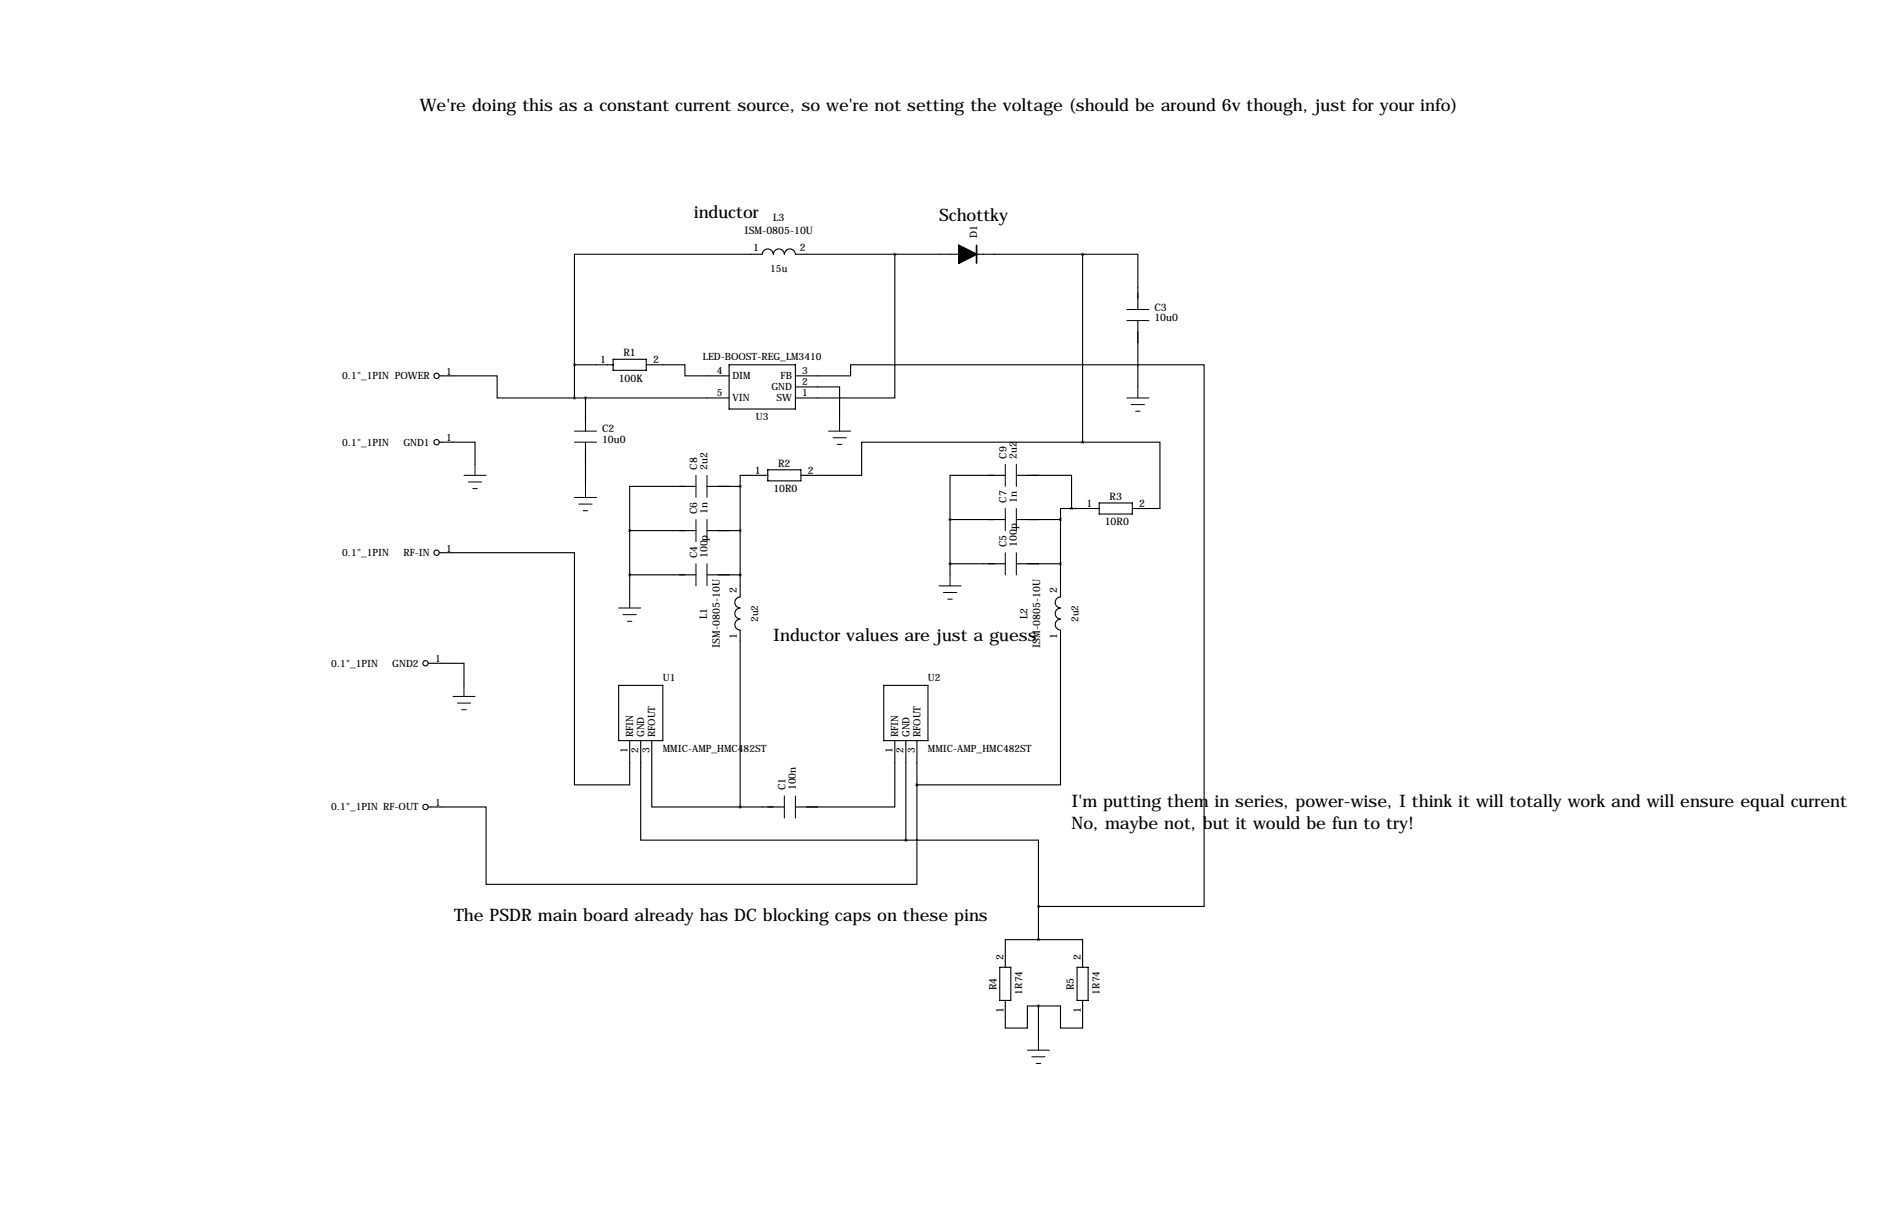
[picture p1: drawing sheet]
<svg xmlns="http://www.w3.org/2000/svg" width="432mm" height="279mm" viewBox="0 0 432 279" stroke-linecap="round" stroke-linejoin="round" font-family="sans-serif">
<g fill="none" stroke="#000" stroke-width=".25">
<path d="M205.7 58.4v33h-22.8M220.5 58.4h-37.6a1.27 1.27 0 0 0-1.3-1.2 1.27 1.27 0 0 0-1.3 1.2 1.27 1.27 0 0 0-1.2-1.2 1.27 1.27 0 0 0-1.3 1.2 1.27 1.27 0 0 0-1.3-1.2 1.27 1.27 0 0 0-1.2 1.2h-43.2v25.4M224.5 58.4h24.4M248.9 58.4h12.7v12.7M248.9 58.4v43.2M261.6 73.7v15.2M101 86.4h13.3v5h17.8M132.1 83.8h8.9M132.1 91.4h35.5M132.1 83.8v7.6M134.6 91.4v7.7M141 82.5h7.6v2.6h-7.6z"/>
<path d="M148.6 83.8h8.9v2.6h10.1M167.6 83.8h15.3v10.2h-15.3zM182.9 88.9h10.1v7.6M182.9 86.4h12.7v-2.6h81.3v124.5h-38.1M101 101.6h8.2v5.1M134.6 101.6v10.2M160 111.8h-15.2v10.1M162.6 111.8h7.6M170.2 111.8v25.4a1.27 1.27 0 0 0-1.2 1.2 1.27 1.27 0 0 0 1.2 1.3M176.5 109.2h-6.3v2.6M176.5 107.9h7.6v2.6h-7.6zM218.4 119.4h12.7"/>
<path d="M218.4 119.4v12.7M231.1 109.2h-12.7v10.2M233.7 109.2h12.7v7.6M233.7 119.4h10.1M243.8 119.4v17.8a1.27 1.27 0 0 0-1.2 1.2 1.27 1.27 0 0 0 1.2 1.3 1.27 1.27 0 0 0-1.2 1.3 1.27 1.27 0 0 0 1.2 1.2 1.27 1.27 0 0 0-1.2 1.3 1.27 1.27 0 0 0 1.2 1.3v35.5h-33M246.4 116.8h-2.6v2.6M246.4 116.8h6.3M248.9 101.6h17.8v15.2h-6.4M248.9 101.6h-50.8v7.6h-14M252.7 115.6h7.6v2.5h-7.6zM101 127h31.1v53.3h12.7v-10.1M144.8 121.9v15.3"/>
<path d="M144.8 132.1h15.2M144.8 121.9h15.2M162.6 132.1h7.6M162.6 121.9h7.6M170.2 139.7a1.27 1.27 0 0 0-1.2 1.3 1.27 1.27 0 0 0 1.2 1.2M218.4 129.5h12.7M233.7 129.5h10.1M98.5 152.4h8.2v5.1M142.2 157.5h10.2v12.7h-10.2zM170.2 142.2a1.27 1.27 0 0 0-1.2 1.3 1.27 1.27 0 0 0 1.2 1.3M170.2 144.8v40.6M203.2 157.5h10.2v12.7h-10.2z"/>
<path d="M147.3 170.2v22.8h61M149.9 170.2v15.2h20.3M205.7 170.2v15.2h-22.8M208.3 170.2v22.8M210.8 170.2v10.1M170.2 185.4h10.1M208.3 193h30.5v15.3M210.8 180.3v22.9h-99v-17.8h-13.3M238.8 215.9h-7.7v6.3M238.8 215.9h10.1v6.3M238.8 208.3v7.6M229.9 222.2h2.5v7.7h-2.5z"/>
<path d="M231.1 229.9v6.3h5.1v-5.1h2.6M238.8 231.1v7.7M247.6 222.2h2.6v7.7h-2.6zM248.9 229.9v6.3h-5.1v-5.1h-5"/>
<circle cx="100.4" cy="86.4" r=".61"/>
<circle cx="100.4" cy="101.6" r=".61"/>
<circle cx="100.4" cy="127" r=".61"/>
<circle cx="97.8" cy="152.4" r=".61"/>
<circle cx="97.8" cy="185.4" r=".61"/>
</g>
<g fill="none" stroke="#000" stroke-width=".23">
<path d="M259.1 71.1h5.1M259.1 73.7h5.1M132.1 99.1h5.1M190.5 99.1h5.1M193 96.5v2.6M259.1 91.4h5.1M260.1 93h3M261.1 94.5h1M261.6 88.9v2.5M106.7 109.2h5.1M107.7 110.7h3M108.7 112.3h1"/>
<path d="M109.2 106.7v2.5M132.1 101.6h5.1M132.1 114.3h5.1M133.1 115.8h3M134.1 117.3h1M134.6 111.8v2.5M160 109.2v5.1M160 119.4v5.1M162.6 109.2v5.1M162.6 119.4v5.1M191.5 100.6h3.1M192.5 102.1h1"/>
<path d="M231.1 106.7v5.1M231.1 116.8v5.1M233.7 106.7v5.1M233.7 116.8v5.1M142.2 139.7h5.1M144.8 137.2v2.5M160 129.5v5.1M162.6 129.5v5.1M215.9 134.6h5.1M216.9 136.1h3.1M217.9 137.7h1M218.4 132.1v2.5"/>
<path d="M231.1 127v5.1M233.7 127v5.1M106.7 157.5v2.5M143.3 141.2h3M144.3 142.7h1M104.1 160h5.1M105.2 161.5h3M106.2 163.1h1M180.3 182.9v5.1M182.9 182.9v5.1M238.8 238.8v2.5M236.2 241.3h5.1"/>
<path d="M237.2 242.8h3.1M238.3 244.3h1"/>
</g>
<path d="M224.5 56.4v4.1" fill="none" stroke="#000" stroke-width=".38"/>
<path d="M220.5 56.4l4 2-4 2.1z" fill="#000" stroke="#000" stroke-width=".38"/>
<path d="M205.7 58.4a.05 .05 0 0 0 .1 0 .05 .05 0 0 0-.1 0zM238.7 208.3a.05 .05 0 0 0 .1 0 .05 .05 0 0 0-.1 0zM243.8 129.5a.05 .05 0 0 0 .1 0 .05 .05 0 0 0-.1 0zM243.8 119.4a.05 .05 0 0 0 .1 0 .05 .05 0 0 0-.1 0zM218.4 129.5a.05 .05 0 0 0 .1 0 .05 .05 0 0 0-.1 0zM218.4 119.4a.05 .05 0 0 0 .1 0 .05 .05 0 0 0-.1 0zM238.7 231.1a.05 .05 0 0 0 .1 0 .05 .05 0 0 0-.1 0zM238.7 215.9a.05 .05 0 0 0 .1 0 .05 .05 0 0 0-.1 0z" fill="#000" stroke="#000" stroke-width=".63"/>
<g font-size="4">
<text x="96.5" y="25.4">We're doing this as a constant current source, so we're not setting the voltage (should be around 6v though, just for your info)</text>
<text x="159.5" y="50">inductor</text>
<text x="215.9" y="50.8">Schottky</text>
<text x="177.8" y="147.3">Inductor values are just a guess</text>
<text x="246.4" y="185.4">I'm putting them in series, power-wise, I think it will totally work and will ensure equal current</text>
<text x="246.4" y="190.5">No, maybe not, but it would be fun to try!</text>
<text x="104.4" y="211.6">The PSDR main board already has DC blocking caps on these pins</text>
</g>
<g font-size="2.4">
<text x="171.2" y="53.7">ISM-0805-10U</text>
<text x="177.8" y="50.8">L3</text>
<text x="173.1" y="57.7">1</text>
<text x="183.9" y="57.7">2</text>
<text x="224.7" y="54.6" transform="rotate(-90 224.7 54.6)">D1</text>
<text x="265.4" y="71.4">C3</text>
<text x="265.4" y="73.8">10u0</text>
<text x="138" y="83.4">1</text>
<text x="143.4" y="81.8">R1</text>
<text x="150.2" y="83.4">2</text>
<text x="142.2" y="87.7">100K</text>
<text x="138.4" y="99.3">C2</text>
<text x="138.4" y="101.7">10u0</text>
<text x="160.3" y="107.9" transform="rotate(-90 160.3 107.9)">C8</text>
<text x="162.7" y="107.9" transform="rotate(-90 162.7 107.9)">2u2</text>
<text x="178.9" y="107.2">R2</text>
<text x="231.4" y="105.4" transform="rotate(-90 231.4 105.4)">C9</text>
<text x="233.8" y="105.4" transform="rotate(-90 233.8 105.4)">2u2</text>
<text x="173.6" y="108.8">1</text>
<text x="177.8" y="113.1">10R0</text>
<text x="185.7" y="108.8">2</text>
<text x="160.3" y="118.1" transform="rotate(-90 160.3 118.1)">C6</text>
<text x="162.7" y="118.1" transform="rotate(-90 162.7 118.1)">1n</text>
<text x="231.4" y="115.6" transform="rotate(-90 231.4 115.6)">C7</text>
<text x="233.8" y="115.6" transform="rotate(-90 233.8 115.6)">1n</text>
<text x="249.8" y="116.4">1</text>
<text x="255.1" y="114.8">R3</text>
<text x="261.9" y="116.4">2</text>
<text x="231.4" y="125.7" transform="rotate(-90 231.4 125.7)">C5</text>
<text x="233.8" y="125.7" transform="rotate(-90 233.8 125.7)">100p</text>
<text x="254" y="120.7">10R0</text>
<text x="160.3" y="128.3" transform="rotate(-90 160.3 128.3)">C4</text>
<text x="162.7" y="128.3" transform="rotate(-90 162.7 128.3)">100p</text>
<text x="169.4" y="136.1" transform="rotate(-90 169.4 136.1)">2</text>
<text x="243.1" y="136.1" transform="rotate(-90 243.1 136.1)">2</text>
<text x="162.6" y="142.3" transform="rotate(-90 162.6 142.3)">L1</text>
<text x="236.2" y="142.3" transform="rotate(-90 236.2 142.3)">L2</text>
<text x="165.5" y="148.8" transform="rotate(-90 165.5 148.8)">ISM-0805-10U</text>
<text x="169.4" y="146.9" transform="rotate(-90 169.4 146.9)">1</text>
<text x="239.2" y="148.8" transform="rotate(-90 239.2 148.8)">ISM-0805-10U</text>
<text x="243.1" y="146.9" transform="rotate(-90 243.1 146.9)">1</text>
<text x="180.6" y="181.6" transform="rotate(-90 180.6 181.6)">C1</text>
<text x="183" y="181.6" transform="rotate(-90 183 181.6)">100n</text>
<text x="230.7" y="220.7" transform="rotate(-90 230.7 220.7)">2</text>
<text x="248.5" y="220.7" transform="rotate(-90 248.5 220.7)">2</text>
<text x="229.1" y="227.5" transform="rotate(-90 229.1 227.5)">R4</text>
<text x="246.9" y="227.5" transform="rotate(-90 246.9 227.5)">R5</text>
<text x="230.7" y="232.8" transform="rotate(-90 230.7 232.8)">1</text>
<text x="248.5" y="232.8" transform="rotate(-90 248.5 232.8)">1</text>
</g>
<g font-size="2.3">
<text x="177.1" y="62.6">15u</text>
<text x="161.6" y="82.8">LED-BOOST-REG_LM3410</text>
<text x="78.7" y="87.2">0.1&quot;_1PIN POWER</text>
<text x="102.6" y="86.1">1</text>
<text x="164.8" y="85.9">4</text>
<text x="168.4" y="87.2">DIM</text>
<text x="177.4" y="89.7">GND</text>
<text x="179.5" y="87.2">FB</text>
<text x="184.4" y="88.4">2</text>
<text x="184.4" y="85.9">3</text>
<text x="164.8" y="90.9">5</text>
<text x="168.4" y="92.2">VIN</text>
<text x="178.6" y="92.2">SW</text>
<text x="184.4" y="90.9">1</text>
<text x="102.6" y="101.3">1</text>
<text x="173.8" y="96.6">U3</text>
<text x="78.7" y="102.4">0.1&quot;_1PIN</text>
<text x="92.7" y="102.4">GND1</text>
<text x="78.7" y="127.8">0.1&quot;_1PIN</text>
<text x="92.7" y="127.8">RF-IN</text>
<text x="102.6" y="126.7">1</text>
<text x="174.3" y="142.9" transform="rotate(-90 174.3 142.9)">2u2</text>
<text x="248" y="142.9" transform="rotate(-90 248 142.9)">2u2</text>
<text x="76.1" y="153.2">0.1&quot;_1PIN</text>
<text x="90.2" y="153.2">GND2</text>
<text x="100.1" y="152.1">1</text>
<text x="152.4" y="156.5">U1</text>
<text x="213.4" y="156.5">U2</text>
<text x="144.3" y="173" transform="rotate(-90 144.3 173)">1</text>
<text x="145.6" y="169.4" transform="rotate(-90 145.6 169.4)">RFIN</text>
<text x="146.8" y="173" transform="rotate(-90 146.8 173)">2</text>
<text x="148.1" y="169.4" transform="rotate(-90 148.1 169.4)">GND</text>
<text x="149.4" y="173" transform="rotate(-90 149.4 173)">3</text>
<text x="150.7" y="169.4" transform="rotate(-90 150.7 169.4)">RFOUT</text>
<text x="152.4" y="172.8">MMIC-AMP_HMC482ST</text>
<text x="205.2" y="173" transform="rotate(-90 205.2 173)">1</text>
<text x="206.5" y="169.4" transform="rotate(-90 206.5 169.4)">RFIN</text>
<text x="207.8" y="173" transform="rotate(-90 207.8 173)">2</text>
<text x="209.1" y="169.4" transform="rotate(-90 209.1 169.4)">GND</text>
<text x="210.3" y="173" transform="rotate(-90 210.3 173)">3</text>
<text x="211.6" y="169.4" transform="rotate(-90 211.6 169.4)">RFOUT</text>
<text x="213.4" y="172.8">MMIC-AMP_HMC482ST</text>
<text x="100.1" y="185.2">1</text>
<text x="76.1" y="186.2">0.1&quot;_1PIN RF-OUT</text>
<text x="235" y="228.5" transform="rotate(-90 235 228.5)">1R74</text>
<text x="252.8" y="228.5" transform="rotate(-90 252.8 228.5)">1R74</text>
</g>
</svg>
